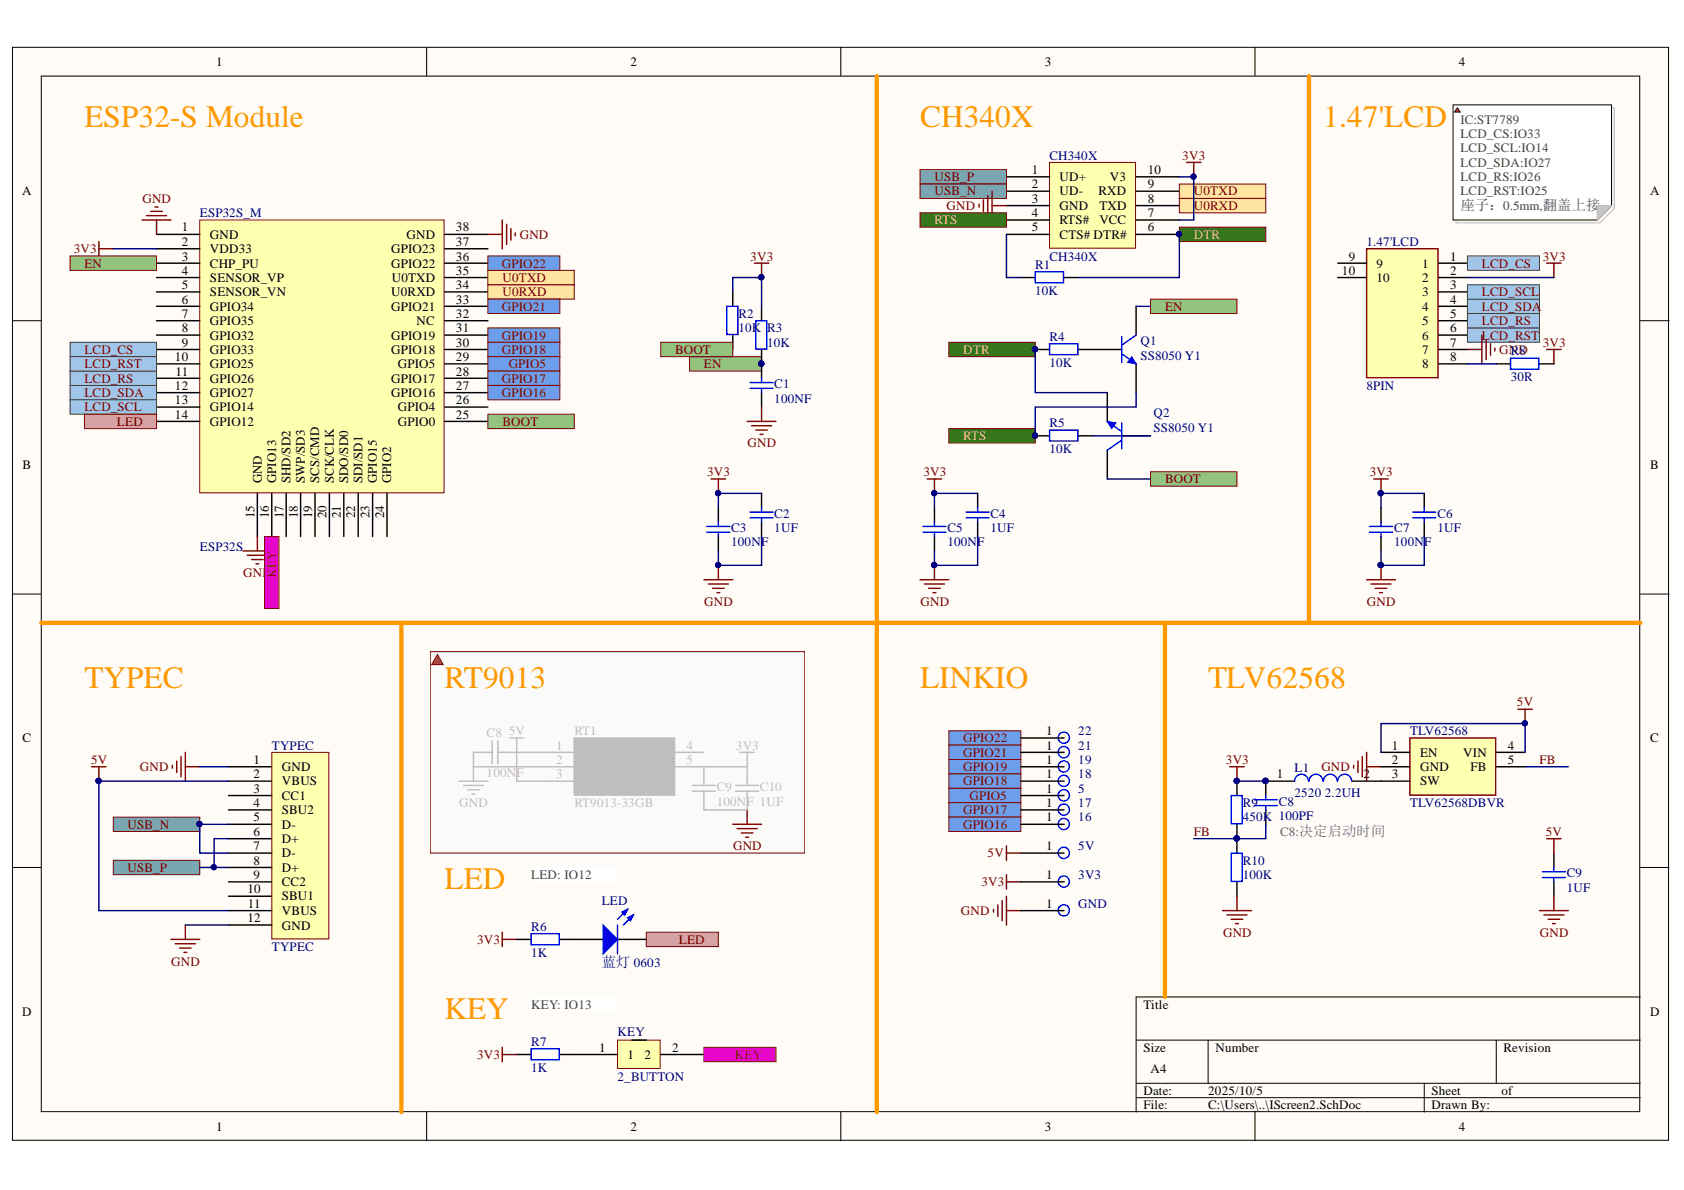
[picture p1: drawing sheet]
# Altium schematic sheet IScreen2.SchDoc
size A4

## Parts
(Parts that share a designator on the sheet are numbered #1, #2 ... from top to bottom, then left to right.)
1.47'LCD  8PIN  [68710814522]
3V3  TP  [TP_2]  (value not drawn)
5  TP  [TP_2]  (value not drawn)
5V  TP  [TP_2]  (value not drawn)
16  TP  [TP_2]  (value not drawn)
17  TP  [TP_2]  (value not drawn)
18  TP  [TP_2]  (value not drawn)
19  TP  [TP_2]  (value not drawn)
21  TP  [TP_2]  (value not drawn)
22  TP  [TP_2]  (value not drawn)
C1  100NF  [0402_C]
C2  1UF  [0402_C]
C3  100NF  [0402_C]
C4  1UF  [0402_C]
C5  100NF  [0402_C]
C6  1UF  [0402_C]
C7  100NF  [0402_C]
C8#1  100NF  [0402_C]  (masked out: inside a compile mask, not in the netlist)
C8#2  100PF  [0402_C]
C9#1  1UF  [0402_C]
C9#2  100NF  [0402_C]  (masked out: inside a compile mask, not in the netlist)
C10  1UF  [0402_C]  (masked out: inside a compile mask, not in the netlist)
CH340X  CH340X  [TSSOP50P490X110-10N]
ESP32S_M  ESP32S  [ESP32S3]
GND  TP  [TP_2]  (value not drawn)
KEY  2_BUTTON  [342_2_BUTTON]
L1  2520 2.2UH  [INDC2520X100N]
LED  蓝灯 0603  [0603_LED_S1]
Q1  SS8050 Y1  [SOT-23(SOT-23-3)]
Q2  SS8050 Y1  [SOT-23(SOT-23-3)]
R1  10K  [0402_R]
R2  10K  [0402_R]
R3  10K  [0402_R]
R4  10K  [0402_R]
R5  10K  [0402_R]
R6  1K  [0402_R]
R7  1K  [0402_R]
R8  30R  [0402_R]
R9  450K  [0402_R]
R10  100K  [0402_R]
RT1  RT9013-33GB  [SOT94P279X130-5N]  (masked out: inside a compile mask, not in the netlist)
TLV62568  TLV62568DBVR  [SOT95P280X145-5N]
TYPEC  TYPEC  [TYPEC]

## Ports
BOOT (see Bluemousev2), DTR (see Bluemousev2), EN (see Bluemousev2), GPIO5, GPIO16, GPIO17, GPIO18, GPIO19, GPIO21, GPIO22, KEY, LCD_CS, LCD_RS, LCD_RST, LCD_SCL, LCD_SDA, LED, RTS (see Bluemousev2), U0RXD (see Bluemousev2), U0TXD (see Bluemousev2), USB_N (see Bluemousev2), USB_P (see Bluemousev2)

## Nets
3V3: 1.47'LCD.2 3V3.1 C2.2 C3.2 C4.2 C5.2 C6.2 C7.2 C8#2.1 CH340X.7(VCC) CH340X.10(V3) ESP32S_M.2(VDD33) L1.1 R2.1 R3.1 R6.1 R7.1 R8.2 R9.2
5V: 5V.1 C9#1.1 TLV62568.1(EN) TLV62568.4(VIN) TYPEC.2(VBUS) TYPEC.11(VBUS)
GND: 1.47'LCD.7 C1.1 C2.1 C3.1 C4.1 C5.1 C6.1 C7.1 C9#1.2 CH340X.3(GND) ESP32S_M.1(GND) ESP32S_M.15(GND) ESP32S_M.38(GND) GND.1 R10.1 TLV62568.2(GND) TYPEC.1(GND) TYPEC.12(GND)
BOOT: ESP32S_M.25(GPIO0) Q2.3(C) R2.2 ; port BOOT
DTR: CH340X.6(DTR#) Q2.2(E) R1.2 R4.1 ; port DTR
EN: C1.2 ESP32S_M.3(CHP_PU) Q1.3(C) R3.2 ; port EN
FB: C8#2.2 R9.1 R10.2 TLV62568.5(FB)
GPIO5: 5.1 ESP32S_M.29(GPIO5) ; port GPIO5
GPIO16: 16.1 ESP32S_M.27(GPIO16) ; port GPIO16
GPIO17: 17.1 ESP32S_M.28(GPIO17) ; port GPIO17
GPIO18: 18.1 ESP32S_M.30(GPIO18) ; port GPIO18
GPIO19: 19.1 ESP32S_M.31(GPIO19) ; port GPIO19
GPIO21: 21.1 ESP32S_M.33(GPIO21) ; port GPIO21
GPIO22: 22.1 ESP32S_M.36(GPIO22) ; port GPIO22
KEY: ESP32S_M.16(GPIO13) KEY.2 ; port KEY
LCD_CS: 1.47'LCD.1 ESP32S_M.9(GPIO33) ; port LCD_CS
LCD_RS: 1.47'LCD.5 ESP32S_M.11(GPIO26) ; port LCD_RS
LCD_RST: 1.47'LCD.6 ESP32S_M.10(GPIO25) ; port LCD_RST
LCD_SCL: 1.47'LCD.3 ESP32S_M.13(GPIO14) ; port LCD_SCL
LCD_SDA: 1.47'LCD.4 ESP32S_M.12(GPIO27) ; port LCD_SDA
LED: ESP32S_M.14(GPIO12) LED.K ; port LED
RTS: CH340X.4(RTS#) Q1.2(E) R5.1 ; port RTS
U0RXD: CH340X.8(TXD) ESP32S_M.34(U0RXD) ; port U0RXD
U0TXD: CH340X.9(RXD) ESP32S_M.35(U0TXD) ; port U0TXD
USB_N: CH340X.2(UD-) TYPEC.5(D-) TYPEC.7(D-) ; port USB_N
USB_P: CH340X.1(UD+) TYPEC.6(D+) TYPEC.8(D+) ; port USB_P
Net1.47'LCD_8: 1.47'LCD.8 R8.1
NetCH340X_5: CH340X.5(CTS#) R1.1
NetKEY_1: KEY.1 R7.2
NetL1_2: L1.2 TLV62568.3(SW)
NetLED_A: LED.A R6.2
NetQ1_1: Q1.1(B) R4.2
NetQ2_1: Q2.1(B) R5.2

Not connected (* = marked no-connect by the designer): 1.47'LCD 9 10; ESP32S_M 4(SENSOR_VP) 5(SENSOR_VN) 6(GPIO34) 7(GPIO35) 8(GPIO32) 17(SHD/SD2) 18(SWP/SD3) 19(SCS/CMD) 20(SCK/CLK) 21(SDO/SD0) 22(SDI/SD1) 23(GPIO15) 24(GPIO2) 26(GPIO4) 32(NC) 37(GPIO23); TYPEC 3(CC1) 4(SBU2) 9(CC2) 10(SBU1)

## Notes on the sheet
- ESP32-S Module
- (near CH340X) CH340X
- 1.47'LCD
- (near 1.47'LCD) IC:ST7789   LCD_CS:IO33 LCD_SCL:IO14 LCD_SDA:IO27 LCD_RS:IO26  LCD_RST:IO25 座子：0.5mm,翻盖上接
- TYPEC
- RT9013
- LINKIO
- TLV62568
- LED: IO12
- (near C8#2) C8:决定启动时间
- LED
- KEY
- KEY: IO13
